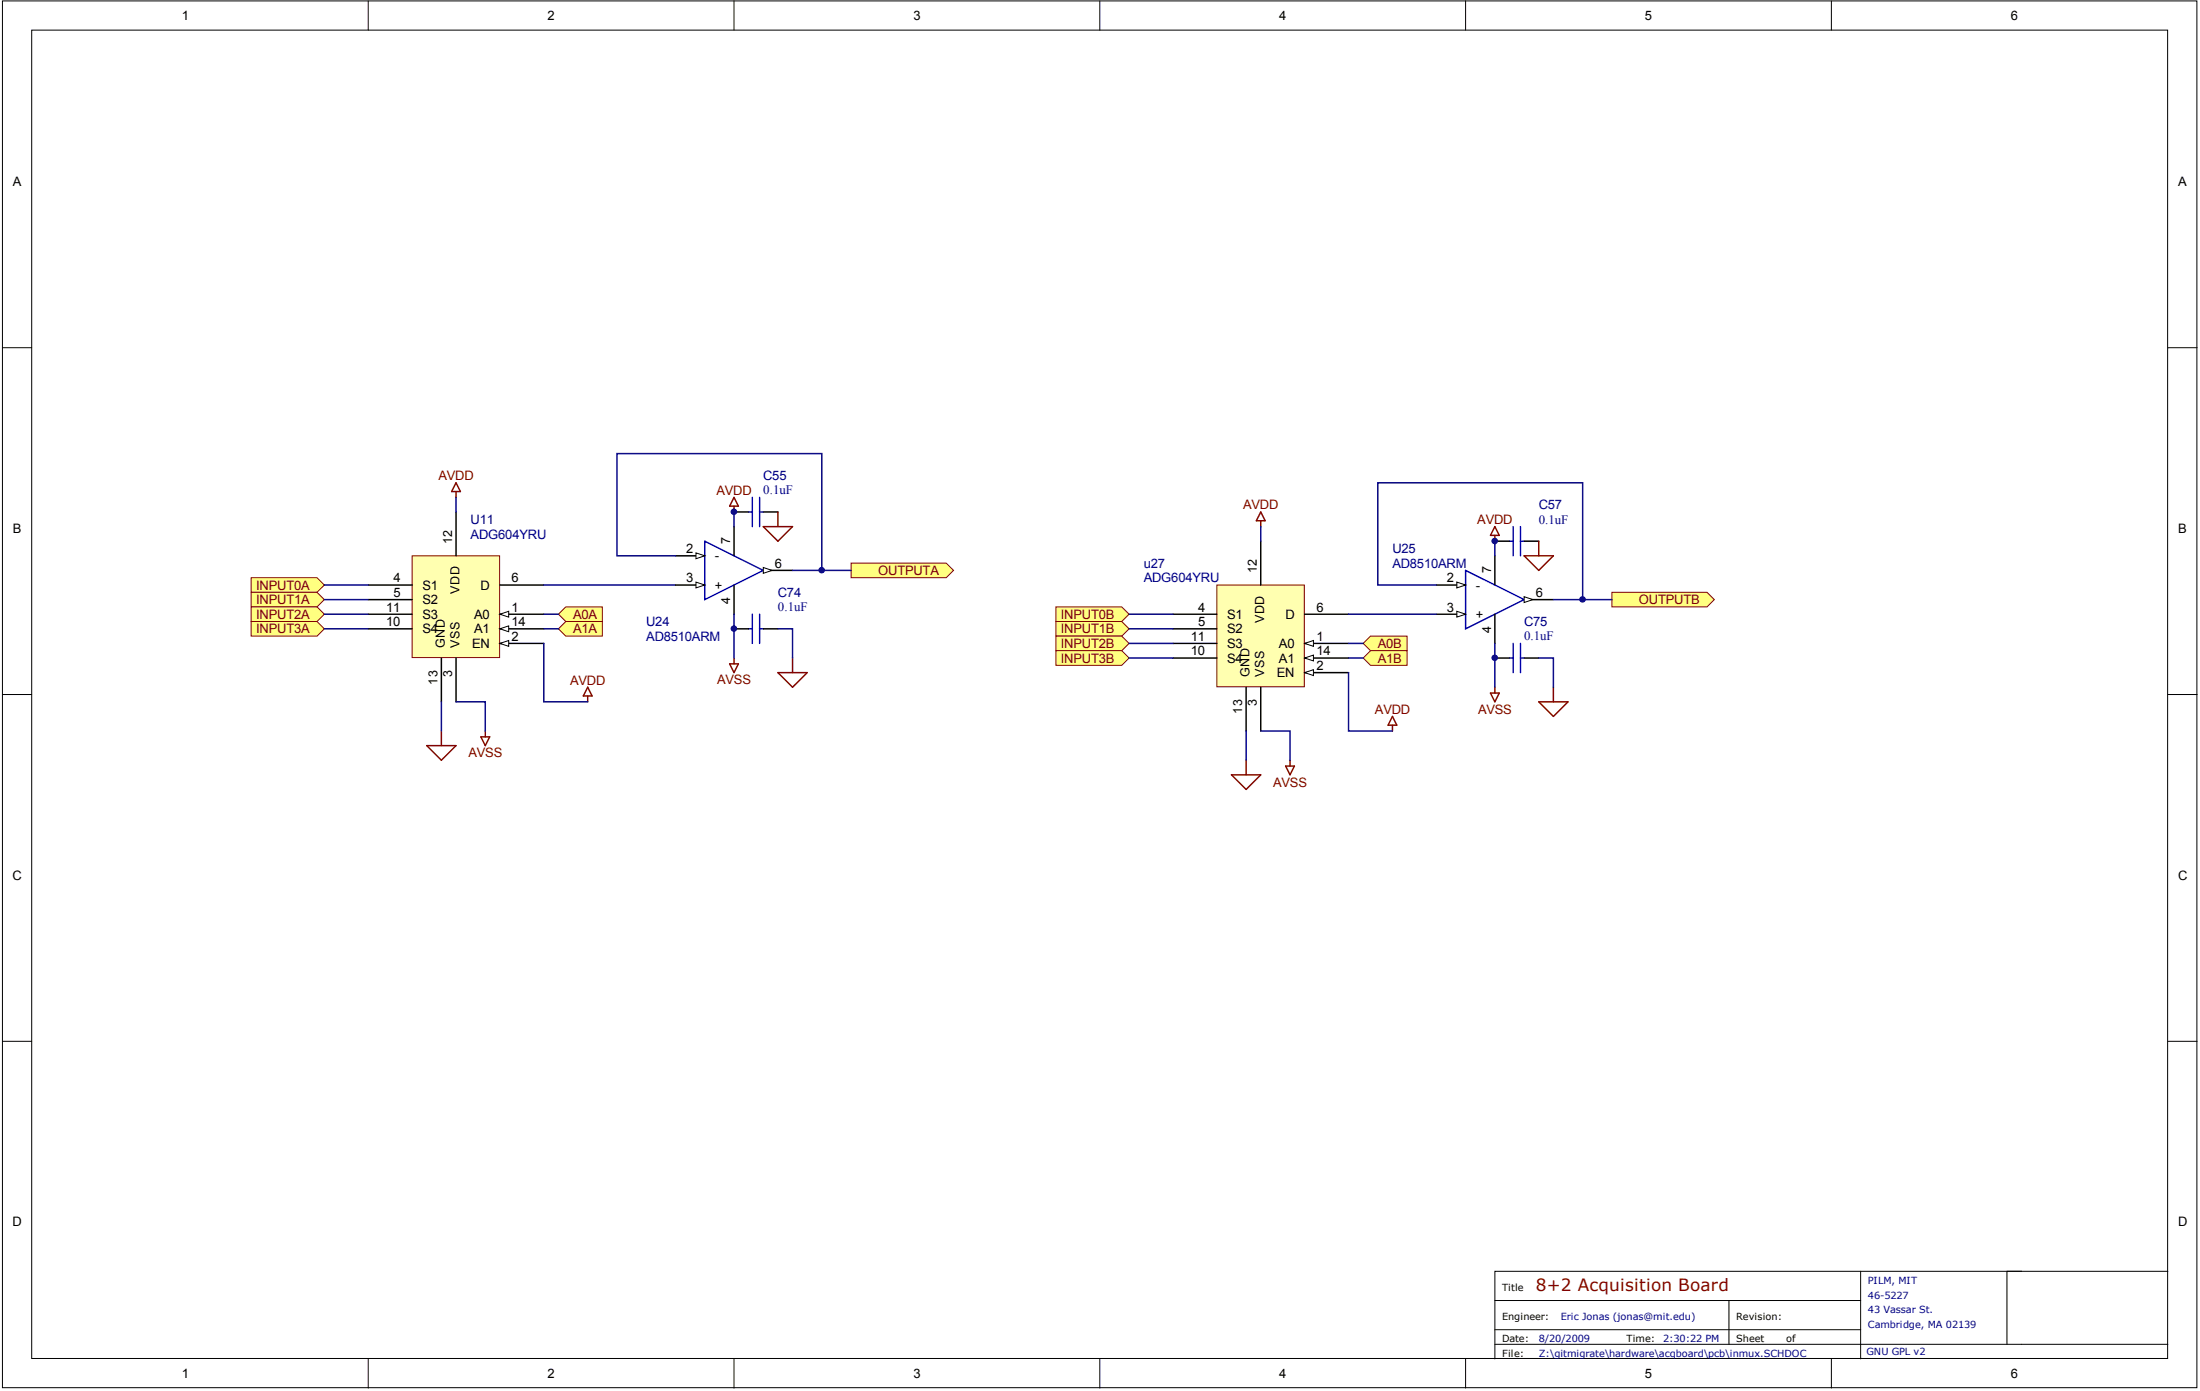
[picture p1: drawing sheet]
<svg xmlns="http://www.w3.org/2000/svg" width="275mm" height="174mm" viewBox="0 0 275 174" stroke-linecap="round" stroke-linejoin="round" font-family="sans-serif">
<g fill="#fff" stroke="#000" stroke-width=".13">
<path d="M.3 .1h274.5v173.4h-274.5z"/>
<path d="M4 3.8h267.1v166.1h-267.1z"/>
</g>
<g fill="none" stroke="#000" stroke-width=".13">
<path d="M46.1 .1v3.7M91.8 .1v3.7M137.6 .1v3.7M183.3 .1v3.7M229.1 .1v3.7M.3 43.5h3.7M271.2 43.5h3.6M.3 86.8h3.7M271.2 86.8h3.6M.3 130.2h3.7M271.2 130.2h3.6M232.7 159v10.9"/>
<path d="M252.9 159h-65.9v10.9M271.2 159h-20.2v9.1M46.1 169.9v3.7M91.8 169.9v3.7M137.6 169.9v3.7M183.3 169.9v3.7M187 162.6h45.7M187 168.1h84.2M187 166.3h45.7M216.3 162.6v5.5M229.1 169.9v3.7"/>
</g>
<path d="M51.5 69.5h11v12.7h-11z" fill="#ffffb0" stroke="#800000" stroke-width=".13"/>
<path d="M46.1 73.1h5.4M46.1 75h5.4M46.1 76.8h5.4M46.1 78.6h5.4M57 64v5.5M62.5 73.1h5.5M62.5 76.8h5.5M55.2 82.3v5.5" fill="none" stroke="#000" stroke-width=".18"/>
<path d="M62.5 76.8l1.1-.4v.8z" fill="#fff" stroke="#000" stroke-width=".13"/>
<path d="M62.5 78.6h5.5" fill="none" stroke="#000" stroke-width=".18"/>
<path d="M62.5 78.6l1.1-.3v.7z" fill="#fff" stroke="#000" stroke-width=".13"/>
<path d="M62.5 80.4h5.5" fill="none" stroke="#000" stroke-width=".18"/>
<path d="M62.5 80.4l1.1-.3v.7z" fill="#fff" stroke="#000" stroke-width=".13"/>
<path d="M57 82.3v5.5" fill="none" stroke="#000" stroke-width=".18"/>
<path d="M57 60.4l.6 1.1h-1.1zM57 61.5v.7M53.4 93.2h3.6l-1.8 1.9zM55.2 91.4v1.8M60.1 92.1h1.1l-.5 1.1zM60.7 91.4v.7M73.5 85.9l.6 1.1h-1.1zM73.5 87v.8" fill="none" stroke="#800000" stroke-width=".18"/>
<path d="M57 62.2v1.8M55.2 87.8v3.6M57 87.8h3.7v3.6M68 80.4v7.4h5.5" fill="none" stroke="#000080" stroke-width=".18"/>
<g fill="#ffff80" stroke="#800000" stroke-width=".13">
<path d="M31.4 72.2h8.3l.9 .9-.9 1h-8.3z" fill-rule="evenodd"/>
<path d="M31.4 74.1h8.3l.9 .9-.9 .9h-8.3z" fill-rule="evenodd"/>
<path d="M31.4 75.9h8.3l.9 .9-.9 .9h-8.3z" fill-rule="evenodd"/>
<path d="M31.4 77.7h8.3l.9 .9-.9 .9h-8.3z" fill-rule="evenodd"/>
<path d="M69.8 76.8l1-.9h4.5v1.8h-4.5z" fill-rule="evenodd"/>
<path d="M69.8 78.6l1-.9h4.5v1.8h-4.5z" fill-rule="evenodd"/>
<path d="M106.4 70.4h11.9l1 .9-1 .9h-11.9z" fill-rule="evenodd"/>
</g>
<path d="M40.6 73.1h5.5M40.6 75h5.5M40.6 76.8h5.5M40.6 78.6h5.5M68 73.1h16.5M68 76.8h1.8M68 78.6h1.8" fill="none" stroke="#000080" stroke-width=".18"/>
<path d="M152.2 73.1h10.9v12.8h-10.9z" fill="#ffffb0" stroke="#800000" stroke-width=".13"/>
<path d="M146.7 76.8h5.5M146.7 78.6h5.5M157.7 67.7v5.4M163.2 76.8h5.5M146.7 80.4h5.5M146.7 82.3h5.5M155.9 85.9v5.5M163.2 80.4h5.5" fill="none" stroke="#000" stroke-width=".18"/>
<path d="M163.2 80.4l1.1-.3v.7z" fill="#fff" stroke="#000" stroke-width=".13"/>
<path d="M163.2 82.3h5.5" fill="none" stroke="#000" stroke-width=".18"/>
<path d="M163.2 82.3l1.1-.4v.7z" fill="#fff" stroke="#000" stroke-width=".13"/>
<path d="M163.2 84.1h5.5" fill="none" stroke="#000" stroke-width=".18"/>
<path d="M163.2 84.1l1.1-.4v.8z" fill="#fff" stroke="#000" stroke-width=".13"/>
<path d="M157.7 85.9v5.5" fill="none" stroke="#000" stroke-width=".18"/>
<path d="M157.7 64l.5 1.1h-1.1zM157.7 65.1v.7M154 96.9h3.7l-1.8 1.8zM155.9 95.1v1.8M160.8 95.8h1.1l-.5 1.1zM161.4 95.1v.7M174.2 89.6l.5 1.1h-1.1zM174.2 90.7v.7" fill="none" stroke="#800000" stroke-width=".18"/>
<path d="M157.7 65.8v1.9M155.9 91.4v3.7M157.7 91.4h3.7v3.7M168.7 84.1v7.3h5.5" fill="none" stroke="#000080" stroke-width=".18"/>
<g fill="#ffff80" stroke="#800000" stroke-width=".13">
<path d="M132.1 75.9h8.2l.9 .9-.9 .9h-8.2z" fill-rule="evenodd"/>
<path d="M132.1 77.7h8.2l.9 .9-.9 .9h-8.2z" fill-rule="evenodd"/>
<path d="M132.1 79.5h8.2l.9 .9-.9 1h-8.2z" fill-rule="evenodd"/>
<path d="M132.1 81.4h8.2l.9 .9-.9 .9h-8.2z" fill-rule="evenodd"/>
<path d="M170.5 80.4l.9-.9h4.6v1.9h-4.6z" fill-rule="evenodd"/>
<path d="M170.5 82.3l.9-.9h4.6v1.8h-4.6z" fill-rule="evenodd"/>
</g>
<path d="M141.2 76.8h5.5M141.2 78.6h5.5M141.2 80.4h5.5M141.2 82.3h5.5M168.7 80.4h1.8M168.7 82.3h1.8" fill="none" stroke="#000080" stroke-width=".18"/>
<path d="M88.1 67.7l7.4 3.6-7.4 3.7z" fill="none" stroke="#00f" stroke-width=".18"/>
<path d="M91.8 65.8v3.7M91.8 73.1v3.7M95.5 71.3h3.6" fill="none" stroke="#000" stroke-width=".18"/>
<path d="M95.5 71l1.1 .3-1.1 .4z" fill="#fff" stroke="#000" stroke-width=".13"/>
<path d="M84.5 73.1h3.6" fill="none" stroke="#000" stroke-width=".18"/>
<path d="M87 72.8l1.1 .3-1.1 .4z" fill="#fff" stroke="#000" stroke-width=".13"/>
<path d="M84.5 69.5h3.6" fill="none" stroke="#000" stroke-width=".18"/>
<path d="M87 69.1l1.1 .4-1.1 .4z" fill="#fff" stroke="#000" stroke-width=".13"/>
<path d="M91.8 62.2l.6 1.1h-1.1zM91.8 63.3v.7M95.5 65.8h3.6l-1.8 1.9zM97.3 64v1.8M91.3 83h1.1l-.6 1.1zM91.8 82.3v.7M97.3 84.1h3.7l-1.9 1.8zM99.1 82.3v1.8" fill="none" stroke="#800000" stroke-width=".18"/>
<path d="M84.5 69.5h-7.3v-12.8h25.6v14.6M91.8 64v1.8M91.8 76.8v5.5M97.3 78.6h1.8v3.7M99.1 71.3h7.3" fill="none" stroke="#000080" stroke-width=".18"/>
<path d="M93.6 78.6h.5M93.6 64h.5M94.1 62.2v3.6M94.1 76.8v3.6M95 62.2v3.6M95 76.8v3.6M95 78.6h.5M95 64h.5" fill="none" stroke="#00f" stroke-width=".18"/>
<path d="M91.8 78.6h1.8M91.8 64h1.8M95.5 78.6h1.8M95.5 64h1.8" fill="none" stroke="#000" stroke-width=".18"/>
<path d="M201.6 74.1h11.9l.9 .9-.9 .9h-11.9z" fill-rule="evenodd" fill="#ffff80" stroke="#800000" stroke-width=".13"/>
<path d="M183.3 71.3l7.3 3.7-7.3 3.6z" fill="none" stroke="#00f" stroke-width=".18"/>
<path d="M187 69.5v3.6M187 76.8v3.6M190.6 75h3.7" fill="none" stroke="#000" stroke-width=".18"/>
<path d="M190.6 74.6l1.1 .4-1.1 .3z" fill="#fff" stroke="#000" stroke-width=".13"/>
<path d="M179.7 76.8h3.6" fill="none" stroke="#000" stroke-width=".18"/>
<path d="M182.2 76.4l1.1 .4-1.1 .4z" fill="#fff" stroke="#000" stroke-width=".13"/>
<path d="M179.7 73.1h3.6" fill="none" stroke="#000" stroke-width=".18"/>
<path d="M182.2 72.8l1.1 .3-1.1 .4z" fill="#fff" stroke="#000" stroke-width=".13"/>
<path d="M187 65.8l.5 1.1h-1.1zM187 66.9v.8M190.6 69.5h3.7l-1.8 1.8zM192.5 67.7v1.8M186.4 86.7h1.1l-.5 1.1zM187 85.9v.8M192.5 87.8h3.6l-1.8 1.8zM194.3 85.9v1.9" fill="none" stroke="#800000" stroke-width=".18"/>
<path d="M168.7 76.8h11M179.7 73.1h-7.4v-12.7h25.7v14.6M187 67.7v1.8M194.3 75h7.3M187 80.4v5.5M192.5 82.3h1.8v3.6" fill="none" stroke="#000080" stroke-width=".18"/>
<path d="M188.8 67.7h.5M189.3 65.8v3.7M190.2 65.8v3.7M190.2 67.7h.4M188.8 82.3h.5M189.3 80.4v3.7M190.2 80.4v3.7M190.2 82.3h.4" fill="none" stroke="#00f" stroke-width=".18"/>
<path d="M187 67.7h1.8M190.6 67.7h1.9M187 82.3h1.8M190.6 82.3h1.9" fill="none" stroke="#000" stroke-width=".18"/>
<g fill="#000080" stroke="#000080" stroke-width=".13">
<circle cx="91.8" cy="78.6" r=".34"/>
<circle cx="91.8" cy="64" r=".34"/>
<circle cx="102.8" cy="71.3" r=".34"/>
<circle cx="187" cy="82.2" r=".34"/>
<circle cx="187" cy="67.6" r=".34"/>
<circle cx="197.9" cy="74.9" r=".34"/>
</g>
<text font-size="2.1" fill="#800000" x="192.1" y="161.4">8+2 Acquisition Board</text>
<g font-size="1.6">
<text x="22.7" y="2.5">1</text>
<text x="68.5" y="2.5">2</text>
<text x="114.2" y="2.5">3</text>
<text x="160" y="2.5">4</text>
<text x="205.7" y="2.5">5</text>
<text x="251.5" y="2.5">6</text>
<text x="1.6" y="23.3">A</text>
<text x="272.5" y="23.3">A</text>
<text x="1.6" y="66.6">B</text>
<text x="56.6" y="68" transform="rotate(-90 56.6 68)">12</text>
<text x="85.8" y="69.2">2</text>
<text x="89.4" y="70.1">-</text>
<text x="91.3" y="68" transform="rotate(-90 91.3 68)">7</text>
<text x="96.9" y="71">6</text>
<text x="157.2" y="71.7" transform="rotate(-90 157.2 71.7)">12</text>
<text x="186.5" y="71.7" transform="rotate(-90 186.5 71.7)">7</text>
<text x="272.5" y="66.6">B</text>
<text x="48.3" y="76.5">11</text>
<text x="49.2" y="72.8">4</text>
<text x="49.2" y="74.6">5</text>
<text x="52.8" y="73.7">S1</text>
<text x="52.8" y="75.5">S2</text>
<text x="52.8" y="77.4">S3</text>
<text x="57.5" y="74.2" transform="rotate(-90 57.5 74.2)">VDD</text>
<text x="59.3" y="77.4">A0</text>
<text x="60.1" y="73.7">D</text>
<text x="64" y="72.8">6</text>
<text x="64" y="76.5">1</text>
<text x="85.8" y="72.8">3</text>
<text x="89.4" y="73.7">+</text>
<text x="91.3" y="75.5" transform="rotate(-90 91.3 75.5)">4</text>
<text x="149.9" y="76.5">4</text>
<text x="153.5" y="77.4">S1</text>
<text x="158.1" y="77.9" transform="rotate(-90 158.1 77.9)">VDD</text>
<text x="160.8" y="77.4">D</text>
<text x="164.6" y="76.5">6</text>
<text x="181" y="76.5">3</text>
<text x="181" y="72.8">2</text>
<text x="184.6" y="77.4">+</text>
<text x="184.6" y="73.7">-</text>
<text x="192.1" y="74.6">6</text>
<text x="48.3" y="78.3">10</text>
<text x="52.8" y="79.2">S4</text>
<text x="55.6" y="81" transform="rotate(-90 55.6 81)">GND</text>
<text x="57.5" y="81" transform="rotate(-90 57.5 81)">VSS</text>
<text x="59.1" y="81">EN</text>
<text x="59.3" y="79.2">A1</text>
<text x="64" y="78.3">14</text>
<text x="64" y="80.1">2</text>
<text x="149" y="80.1">11</text>
<text x="149" y="81.9">10</text>
<text x="149.9" y="78.3">5</text>
<text x="153.5" y="79.2">S2</text>
<text x="153.5" y="81">S3</text>
<text x="153.5" y="82.8">S4</text>
<text x="160" y="81">A0</text>
<text x="160" y="82.8">A1</text>
<text x="164.6" y="80.1">1</text>
<text x="164.6" y="81.9">14</text>
<text x="164.6" y="83.8">2</text>
<text x="186.5" y="79.2" transform="rotate(-90 186.5 79.2)">4</text>
<text x="54.7" y="85.6" transform="rotate(-90 54.7 85.6)">13</text>
<text x="56.6" y="84.7" transform="rotate(-90 56.6 84.7)">3</text>
<text x="155.4" y="89.2" transform="rotate(-90 155.4 89.2)">13</text>
<text x="156.3" y="84.6" transform="rotate(-90 156.3 84.6)">GND</text>
<text x="157.2" y="88.3" transform="rotate(-90 157.2 88.3)">3</text>
<text x="158.1" y="84.6" transform="rotate(-90 158.1 84.6)">VSS</text>
<text x="159.7" y="84.7">EN</text>
<text x="1.6" y="110">C</text>
<text x="272.4" y="110">C</text>
<text x="1.6" y="153.3">D</text>
<text x="272.4" y="153.3">D</text>
<text x="22.7" y="172.3">1</text>
<text x="68.5" y="172.3">2</text>
<text x="114.2" y="172.3">3</text>
<text x="160" y="172.3">4</text>
<text x="205.7" y="172.3">5</text>
<text x="251.5" y="172.3">6</text>
</g>
<g font-size="1.6" fill="#800000">
<text x="54.8" y="60">AVDD</text>
<text x="89.6" y="61.9">AVDD</text>
<text x="155.5" y="63.7">AVDD</text>
<text x="184.8" y="65.5">AVDD</text>
<text x="109.8" y="71.9">OUTPUTA</text>
<text x="32" y="73.7">INPUT0A</text>
<text x="32" y="75.5">INPUT1A</text>
<text x="32" y="77.4">INPUT2A</text>
<text x="71.7" y="77.4">A0A</text>
<text x="132.7" y="77.4">INPUT0B</text>
<text x="205" y="75.5">OUTPUTB</text>
<text x="32" y="79.2">INPUT3A</text>
<text x="71.7" y="79.2">A1A</text>
<text x="132.7" y="79.2">INPUT1B</text>
<text x="132.7" y="81">INPUT2B</text>
<text x="132.7" y="82.8">INPUT3B</text>
<text x="172.3" y="81">A0B</text>
<text x="172.3" y="82.8">A1B</text>
<text x="71.3" y="85.6">AVDD</text>
<text x="89.7" y="85.6">AVSS</text>
<text x="172" y="89.2">AVDD</text>
<text x="184.9" y="89.2">AVSS</text>
<text x="58.6" y="94.7">AVSS</text>
<text x="159.2" y="98.3">AVSS</text>
</g>
<g font-size="1.6" fill="#000080">
<text x="58.9" y="65.5">U11</text>
<text x="95.5" y="61.8">0.1uF</text>
<text x="95.5" y="60">C55</text>
<text x="192.5" y="65.5">0.1uF</text>
<text x="192.5" y="63.7">C57</text>
<text x="58.9" y="67.3">ADG604YRU</text>
<text x="143" y="71">u27</text>
<text x="174.2" y="69.2">U25</text>
<text x="174.2" y="71">AD8510ARM</text>
<text x="97.3" y="76.4">0.1uF</text>
<text x="97.3" y="74.6">C74</text>
<text x="143" y="72.8">ADG604YRU</text>
<text x="80.8" y="78.3">U24</text>
<text x="80.8" y="80.1">AD8510ARM</text>
<text x="190.6" y="80.1">0.1uF</text>
<text x="190.6" y="78.3">C75</text>
</g>
<g font-size="1.2">
<text x="187.9" y="161.4">Title</text>
<text x="187.9" y="165.1">Engineer:</text>
<text x="187.9" y="167.8">Date:</text>
<text x="203.4" y="167.8">Time:</text>
<text x="217.2" y="165.1">Revision:</text>
<text x="217.2" y="167.8">Sheet</text>
<text x="223.4" y="167.8">of</text>
<text x="187.9" y="169.7">File:</text>
</g>
<g font-size="1.2" fill="#000080">
<text x="233.6" y="160.5">PILM, MIT</text>
<text x="192.5" y="167.8">8/20/2009</text>
<text x="195.2" y="165.1">Eric Jonas (jonas@mit.edu)</text>
<text x="208" y="167.8">2:30:22 PM</text>
<text x="233.6" y="162.4">46-5227</text>
<text x="233.6" y="164.2">43 Vassar St.</text>
<text x="233.6" y="166">Cambridge, MA 02139</text>
<text x="192.5" y="169.7">Z:\gitmigrate\hardware\acqboard\pcb\inmux.SCHDOC</text>
<text x="233.5" y="169.5">GNU GPL v2</text>
</g>
</svg>
